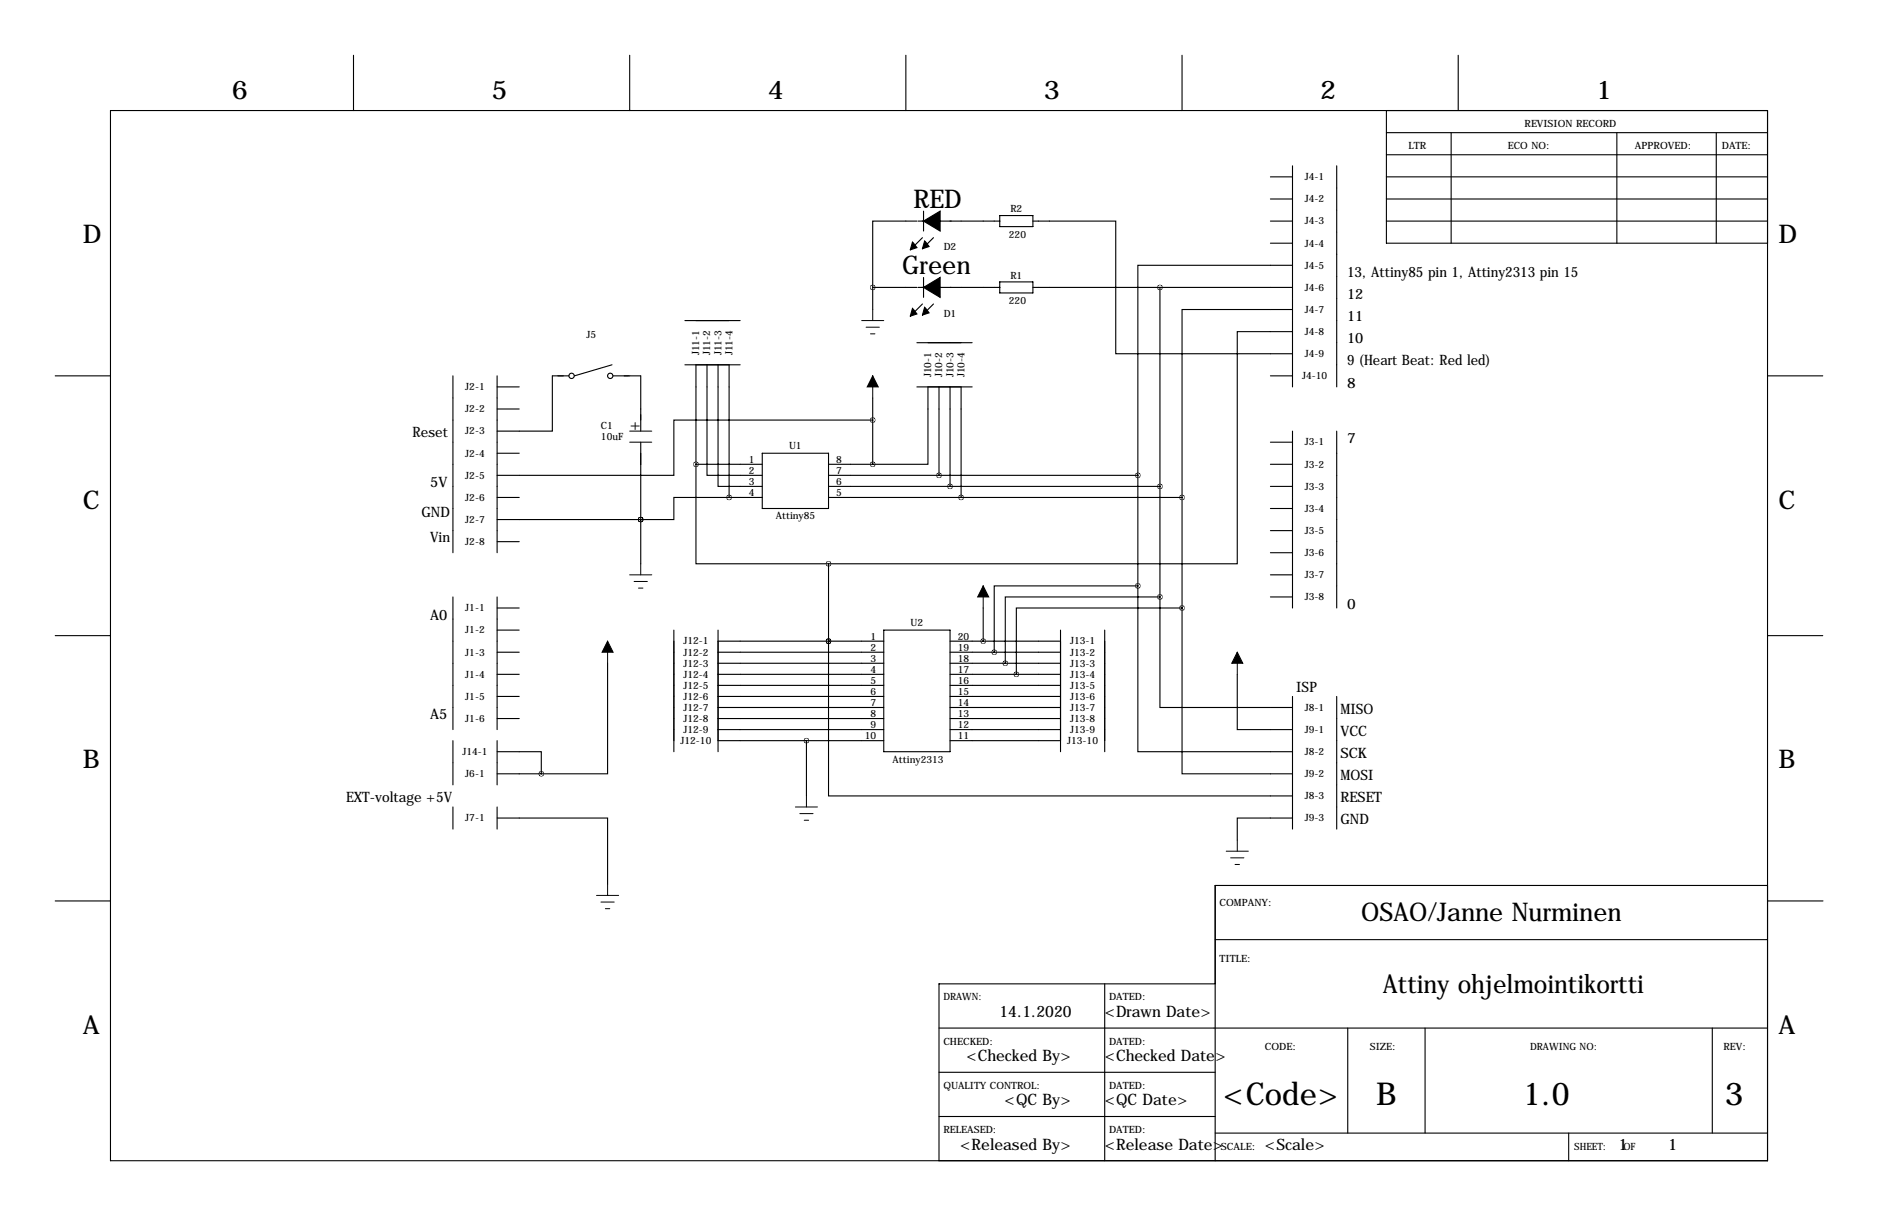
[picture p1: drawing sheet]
<svg xmlns="http://www.w3.org/2000/svg" width="432mm" height="279mm" viewBox="0 0 432 279" stroke-linecap="round" stroke-linejoin="round" font-family="sans-serif">
<g fill="none" stroke="#000" stroke-width=".25">
<path d="M81.3 12.7v12.7M144.8 12.7v12.7M208.3 12.7v12.7M271.8 12.7v12.7M335.3 12.7v12.7M25.4 25.4h381v241.3h-381zM297.2 38.1v50.8M307.3 38.1v50.8M318.8 30.5h87.6M318.8 35.6h87.6M318.8 25.4v30.5h87.6M333.7 30.5v25.4"/>
<path d="M371.8 30.5v25.4M394.6 30.5v25.4M210.8 50.8h-10.1v15.2M211.1 50.8h18.8M212.1 54.6l-2.6 2.6M212.3 48.5v4.6M214.6 54.6l-2.5 2.6M229.9 49.5h7.6v2.6h-7.6zM237.5 50.8h19v30.5h40.7M292.1 45.7h5.1M292.1 50.8h5.1M292.1 55.9h5.1"/>
<path d="M292.1 40.6h5.1M318.8 45.7h87.6M318.8 50.8h87.6M318.8 40.6h87.6M157.5 73.7h12.7M200.7 66h10.1M200.7 66v5.1M210.8 78.7h12.7M211.1 66h18.8M212.1 69.8l-2.6 2.6M212.3 63.8v4.5M214.6 69.8l-2.5 2.6"/>
<path d="M229.9 64.8h7.6v2.5h-7.6zM237.5 66h59.7M266.7 66v71.2M297.2 76.2h-12.7v53.3h-94M297.2 61h-35.6v48.2M297.2 71.1h-25.4v43.2M12.7 86.4h12.7M104.1 86.4v40.6M114.3 86.4v40.6M114.3 88.9h5.1M114.3 94h5.1M130.8 86.4h-3.8v12.7h-12.7"/>
<path d="M140.7 83.8l-8.6 2.6M141 86.4h6.3v12.7M157.5 83.8h12.7M160 83.8v22.9M162.6 83.8v25.4h12.7M165.1 83.8v28h10.2M167.6 83.8v30.5M200.7 96.5h-45.8v12.7h-40.6M200.7 91.4v15.3M210.8 88.9h12.7M213.4 88.9v17.8h-12.7M215.9 88.9v20.3"/>
<path d="M218.4 88.9v22.9M221 88.9v25.4M292.1 86.4h5.1M297.2 99.1v40.6M307.3 99.1v40.6M406.4 86.4h12.7M114.3 104.1h5.1M114.3 114.3h5.1M114.3 119.4h33M147.3 119.4h.1M147.3 101.6v27.9M160 106.7v22.8h30.5"/>
<path d="M160 106.7h15.3M167.6 114.3h-12.7v5.1h-7.6M167.6 114.3h7.7M175.3 104.1h15.2v12.7h-15.2zM190.5 109.2h71.1M190.5 114.3h81.3M190.5 106.7h10.2M190.5 111.8h76.2M261.6 109.2v25.4M271.8 114.3v25.4M292.1 101.6h5.1M292.1 106.7h5.1"/>
<path d="M292.1 111.8h5.1M292.1 116.8h5.1M104.1 137.2v30.4M114.3 137.2v30.4M114.3 139.7h5.1M114.3 124.5h5.1M190.5 129.5v17.8M226.1 139.7v7.6M261.6 134.6v38.1h35.6M261.6 134.6h-33v15.3M266.7 137.2v25.4h30.5M266.7 137.2h-35.6v15.2"/>
<path d="M271.8 139.7v38.1h25.4M271.8 139.7h-38.1v15.2M292.1 121.9h5.1M292.1 127h5.1M292.1 132.1h5.1M292.1 137.2h5.1M12.7 146h12.7M114.3 144.8h5.1M114.3 149.9h5.1M114.3 154.9h5.1M139.7 152.4v25.4h-15.2M154.9 144.8v27.9"/>
<path d="M165.1 149.9h38.1M165.1 154.9h38.1M165.1 147.3h38.1M165.1 152.4h38.1M165.1 157.5h38.1M165.1 144.8v27.9M190.5 147.3v35.6h106.7M190.5 147.3h.1M203.2 144.8h15.2v27.9h-15.2zM218.4 149.9h25.4M218.4 154.9h25.4M218.4 147.3h25.4"/>
<path d="M218.4 152.4h25.4M218.4 157.5h25.4M243.8 144.8v27.9M254 144.8v27.9M284.5 154.9v12.7h12.7M406.4 146h12.7M104.1 170.2v10.1M114.3 172.7h10.2v5.1M114.3 170.2v10.1M114.3 160h5.1M114.3 165.1h5.1M114.3 177.8h10.2"/>
<path d="M165.1 160h38.1M165.1 165.1h38.1M165.1 162.6h38.1M165.1 167.6h38.1M165.1 170.2h38.1M185.4 170.2v12.7M218.4 160h25.4M218.4 165.1h25.4M218.4 162.6h25.4M218.4 167.6h25.4M218.4 170.2h25.4M297.2 160v30.5"/>
<path d="M307.3 160v30.5M104.1 185.4v5.1M114.3 188h25.4v15.2M114.3 185.4v5.1M297.2 188h-12.7v5M12.7 207h12.7M279.4 215.9h127M406.4 203.5h-127v63.2M406.5 207h12.7M215.9 236.2h190.5M254 226.1v40.6M279.4 226.1h-63.5v40.6"/>
<path d="M309.9 236.2v24.1M327.7 236.2v24.1M393.7 236.2v24.1M215.9 246.4h63.5M215.9 256.5h63.5M279.4 260.3h127M360.7 260.3v6.4"/>
<circle cx="131.4" cy="86.4" r=".61"/>
<circle cx="140.3" cy="86.4" r=".61"/>
</g>
<g fill="none" stroke="#000" stroke-width=".23">
<path d="M198.1 73.7h5.1M199.1 75.2h3.1M200.2 76.7h1M200.7 71.1v2.6M144.8 99.1h5.1M200.7 86.4v5M144.8 101.6h5.1M144.8 132.1h5.1M145.8 133.6h3M146.8 135.1h1M147.3 129.5v2.6M226.1 134.6v5.1"/>
<path d="M139.7 147.3v5.1M284.5 149.9v5M182.9 185.4h5.1M183.9 186.9h3M184.9 188.5h1M185.4 182.9v2.5M281.9 195.6h5.1M283 197.1h3M284 198.6h1M284.5 193v2.6M137.2 205.7h5M138.2 207.3h3"/>
<path d="M139.2 208.8h1M139.7 203.2v2.5"/>
</g>
<path d="M209.8 55.6l1 1.3-1.5 .5zM212.6 55.4l1 1.2-1.5 .6zM212.3 50.8l3.9-2.3v2.3zM212.3 50.8h3.9v2.3zM209.8 70.9l1 1.2-1.5 .5zM212.6 70.6l1 1.3-1.5 .5zM212.3 66l3.9-2.2v2.2zM212.3 66h3.9v2.3z" fill="#000" stroke="#000" stroke-width=".25"/>
<path d="M200.7 86.4l1.2 2.5h-2.5zM226.1 134.6l1.2 2.6h-2.5zM139.7 147.3l1.3 2.6h-2.6zM284.5 149.9l1.3 2.5h-2.6z" fill="#000" stroke="#000" stroke-width=".23"/>
<path d="M200.6 96.5a.05 .05 0 0 0 .1 0 .05 .05 0 0 0-.1 0zM261.6 109.2a.05 .05 0 0 0 .1 0 .05 .05 0 0 0-.1 0zM147.3 119.4a.05 .05 0 0 0 .1 0 .05 .05 0 0 0-.1 0zM147.3 119.4a.05 .05 0 0 0 .1 0 .05 .05 0 0 0-.1 0zM160 106.7a.05 .05 0 0 0 .1 0 .05 .05 0 0 0-.1 0zM200.6 106.7a.05 .05 0 0 0 .1 0 .05 .05 0 0 0-.1 0zM218.4 111.8a.05 .05 0 0 0 .1 0 .05 .05 0 0 0-.1 0zM220.9 114.3a.05 .05 0 0 0 .1 0 .05 .05 0 0 0-.1 0zM167.6 114.3a.05 .05 0 0 0 .1 0 .05 .05 0 0 0-.1 0zM185.4 170.2a.05 .05 0 0 0 .1 0 .05 .05 0 0 0-.1 0zM271.7 114.3a.05 .05 0 0 0 .1 0 .05 .05 0 0 0-.1 0zM261.6 134.6a.05 .05 0 0 0 .1 0 .05 .05 0 0 0-.1 0zM271.7 139.7a.05 .05 0 0 0 .1 0 .05 .05 0 0 0-.1 0zM226 147.3a.05 .05 0 0 0 .1 0 .05 .05 0 0 0-.1 0zM231.1 152.4a.05 .05 0 0 0 .1 0 .05 .05 0 0 0-.1 0zM233.6 154.9a.05 .05 0 0 0 .1 0 .05 .05 0 0 0-.1 0zM124.4 177.8a.05 .05 0 0 0 .1 0 .05 .05 0 0 0-.1 0zM200.6 66a.05 .05 0 0 0 .1 0 .05 .05 0 0 0-.1 0z" fill="#000" stroke="#000" stroke-width="1.1"/>
<g font-size="7.3">
<text x="281.3" y="254">&lt;Code&gt;</text>
<text x="316.4" y="254">B</text>
<text x="350.2" y="254">1.0</text>
<text x="396.6" y="254">3</text>
</g>
<g font-size="5.9">
<text x="53.3" y="22.9">6</text>
<text x="113" y="22.9">5</text>
<text x="176.5" y="22.9">4</text>
<text x="240" y="22.9">3</text>
<text x="303.5" y="22.9">2</text>
<text x="367" y="22.9">1</text>
<text x="210" y="47.8">RED</text>
<text x="19" y="55.9">D</text>
<text x="408.9" y="55.9">D</text>
<text x="207.5" y="63">Green</text>
<text x="19" y="116.8">C</text>
<text x="408.9" y="116.8">C</text>
<text x="19" y="176.5">B</text>
<text x="408.9" y="176.5">B</text>
<text x="313" y="211.6">OSAO/Janne Nurminen</text>
<text x="318" y="228.1">Attiny ohjelmointikortti</text>
<text x="19" y="237.5">A</text>
<text x="408.9" y="237.5">A</text>
</g>
<g font-size="3.6">
<text x="144.8" y="98.8">+</text>
<text x="229.8" y="233.7">14.1.2020</text>
<text x="254" y="233.7">&lt;Drawn Date&gt;</text>
<text x="222.2" y="243.8">&lt;Checked By&gt;</text>
<text x="254" y="243.8">&lt;Checked Date&gt;</text>
<text x="231" y="254">&lt;QC By&gt;</text>
<text x="254" y="254">&lt;QC Date&gt;</text>
<text x="220.8" y="264.2">&lt;Released By&gt;</text>
<text x="254" y="264.2">&lt;Release Date&gt;</text>
<text x="290.8" y="264.2">&lt;Scale&gt;</text>
<text x="372.1" y="264.2">1</text>
<text x="383.5" y="264.2">1</text>
</g>
<g font-size="3.3">
<text x="309.7" y="63.7">13, Attiny85 pin 1, Attiny2313 pin 15</text>
<text x="309.7" y="68.7">12</text>
<text x="309.7" y="73.8">11</text>
<text x="309.7" y="78.9">10</text>
<text x="309.7" y="84">9 (Heart Beat: Red led)</text>
<text x="309.7" y="89.1">8</text>
<text x="94.8" y="100.5">Reset</text>
<text x="309.7" y="101.8">7</text>
<text x="98.9" y="111.9">5V</text>
<text x="96.9" y="118.8">GND</text>
<text x="98.9" y="124.6">Vin</text>
<text x="98.9" y="142.4">A0</text>
<text x="309.7" y="139.9">0</text>
<text x="298" y="158.9">ISP</text>
<text x="98.9" y="165.3">A5</text>
<text x="308.2" y="164">MISO</text>
<text x="308.2" y="169.1">VCC</text>
<text x="308.2" y="174.1">SCK</text>
<text x="308.2" y="179.2">MOSI</text>
<text x="79.6" y="184.3">EXT-voltage +5V</text>
<text x="308.2" y="184.3">RESET</text>
<text x="308.2" y="189.4">GND</text>
</g>
<g font-size="2.3">
<text x="350.5" y="29.2">REVISION RECORD</text>
<text x="323.8" y="34.3">LTR</text>
<text x="346.7" y="34.3">ECO NO:</text>
<text x="375.9" y="34.3">APPROVED:</text>
<text x="395.9" y="34.3">DATE:</text>
<text x="300" y="41.4">J4-1</text>
<text x="300" y="46.5">J4-2</text>
<text x="232.3" y="48.8">R2</text>
<text x="300" y="51.6">J4-3</text>
<text x="217" y="57.5">D2</text>
<text x="232" y="54.7">220</text>
<text x="300" y="56.6">J4-4</text>
<text x="232.3" y="64">R1</text>
<text x="300" y="61.7">J4-5</text>
<text x="232" y="69.9">220</text>
<text x="300" y="66.8">J4-6</text>
<text x="300" y="71.9">J4-7</text>
<text x="134.8" y="77.7">J5</text>
<text x="217" y="72.7">D1</text>
<text x="300" y="77">J4-8</text>
<text x="160.8" y="81.6" transform="rotate(-90 160.8 81.6)">J11-1</text>
<text x="163.3" y="81.6" transform="rotate(-90 163.3 81.6)">J11-2</text>
<text x="165.9" y="81.6" transform="rotate(-90 165.9 81.6)">J11-3</text>
<text x="168.4" y="81.6" transform="rotate(-90 168.4 81.6)">J11-4</text>
<text x="300" y="82">J4-9</text>
<text x="107" y="89.7">J2-1</text>
<text x="214.1" y="86.7" transform="rotate(-90 214.1 86.7)">J10-1</text>
<text x="216.7" y="86.7" transform="rotate(-90 216.7 86.7)">J10-2</text>
<text x="219.2" y="86.7" transform="rotate(-90 219.2 86.7)">J10-3</text>
<text x="221.7" y="86.7" transform="rotate(-90 221.7 86.7)">J10-4</text>
<text x="299.4" y="87.1">J4-10</text>
<text x="107" y="94.7">J2-2</text>
<text x="107" y="99.8">J2-3</text>
<text x="138.2" y="98.6">C1</text>
<text x="138.2" y="101.2">10uF</text>
<text x="107" y="104.9">J2-4</text>
<text x="172.2" y="106.3">1</text>
<text x="181.4" y="103.1">U1</text>
<text x="192.3" y="106.3">8</text>
<text x="300" y="102.4">J3-1</text>
<text x="300" y="107.4">J3-2</text>
<text x="107" y="110">J2-5</text>
<text x="172.2" y="108.9">2</text>
<text x="172.2" y="111.4">3</text>
<text x="172.2" y="113.9">4</text>
<text x="192.3" y="108.9">7</text>
<text x="192.3" y="111.4">6</text>
<text x="192.3" y="113.9">5</text>
<text x="300" y="112.5">J3-3</text>
<text x="107" y="115.1">J2-6</text>
<text x="178.4" y="119.2">Attiny85</text>
<text x="300" y="117.6">J3-4</text>
<text x="107" y="120.1">J2-7</text>
<text x="107" y="125.2">J2-8</text>
<text x="300" y="122.7">J3-5</text>
<text x="300" y="127.8">J3-6</text>
<text x="300" y="132.8">J3-7</text>
<text x="300" y="137.9">J3-8</text>
<text x="107" y="140.5">J1-1</text>
<text x="209.4" y="143.8">U2</text>
<text x="107" y="145.5">J1-2</text>
<text x="157.1" y="148.1">J12-1</text>
<text x="200.2" y="147">1</text>
<text x="200.2" y="149.5">2</text>
<text x="220.2" y="147">20</text>
<text x="220.2" y="149.5">19</text>
<text x="246" y="148.1">J13-1</text>
<text x="107" y="150.6">J1-3</text>
<text x="107" y="155.7">J1-4</text>
<text x="157.1" y="150.6">J12-2</text>
<text x="157.1" y="153.2">J12-3</text>
<text x="157.1" y="155.7">J12-4</text>
<text x="200.2" y="152">3</text>
<text x="200.2" y="154.6">4</text>
<text x="220.2" y="152">18</text>
<text x="220.2" y="154.6">17</text>
<text x="246" y="150.6">J13-2</text>
<text x="246" y="153.2">J13-3</text>
<text x="246" y="155.7">J13-4</text>
<text x="107" y="160.8">J1-5</text>
<text x="157.1" y="158.2">J12-5</text>
<text x="157.1" y="160.8">J12-6</text>
<text x="200.2" y="157.1">5</text>
<text x="200.2" y="159.7">6</text>
<text x="220.2" y="157.1">16</text>
<text x="220.2" y="159.7">15</text>
<text x="246" y="158.2">J13-5</text>
<text x="246" y="160.8">J13-6</text>
<text x="107" y="165.9">J1-6</text>
<text x="157.1" y="163.3">J12-7</text>
<text x="157.1" y="165.9">J12-8</text>
<text x="200.2" y="162.2">7</text>
<text x="200.2" y="164.7">8</text>
<text x="200.2" y="167.3">9</text>
<text x="220.2" y="162.2">14</text>
<text x="220.2" y="164.7">13</text>
<text x="220.2" y="167.3">12</text>
<text x="246" y="163.3">J13-7</text>
<text x="246" y="165.9">J13-8</text>
<text x="300" y="163.3">J8-1</text>
<text x="106.3" y="173.5">J14-1</text>
<text x="156.5" y="170.9">J12-10</text>
<text x="157.1" y="168.4">J12-9</text>
<text x="198.8" y="169.8">10</text>
<text x="220.2" y="169.8">11</text>
<text x="245.4" y="170.9">J13-10</text>
<text x="246" y="168.4">J13-9</text>
<text x="300" y="173.5">J8-2</text>
<text x="300" y="168.4">J9-1</text>
<text x="107" y="178.6">J6-1</text>
<text x="205.2" y="175.3">Attiny2313</text>
<text x="300" y="178.6">J9-2</text>
<text x="300" y="183.6">J8-3</text>
<text x="107" y="188.7">J7-1</text>
<text x="300" y="188.7">J9-3</text>
<text x="280.4" y="208.3">COMPANY:</text>
<text x="280.4" y="221">TITLE:</text>
<text x="216.9" y="229.9">DRAWN:</text>
<text x="255" y="229.9">DATED:</text>
<text x="216.9" y="240">CHECKED:</text>
<text x="255" y="240">DATED:</text>
<text x="290.8" y="241.3">CODE:</text>
<text x="315" y="241.3">SIZE:</text>
<text x="351.8" y="241.3">DRAWING NO:</text>
<text x="396.2" y="241.3">REV:</text>
<text x="216.9" y="250.2">QUALITY CONTROL:</text>
<text x="255" y="250.2">DATED:</text>
<text x="216.9" y="260.3">RELEASED:</text>
<text x="255" y="260.3">DATED:</text>
<text x="280.7" y="264.2">SCALE:</text>
<text x="361.9" y="264.2">SHEET:</text>
<text x="373.3" y="264.2">OF</text>
</g>
</svg>
